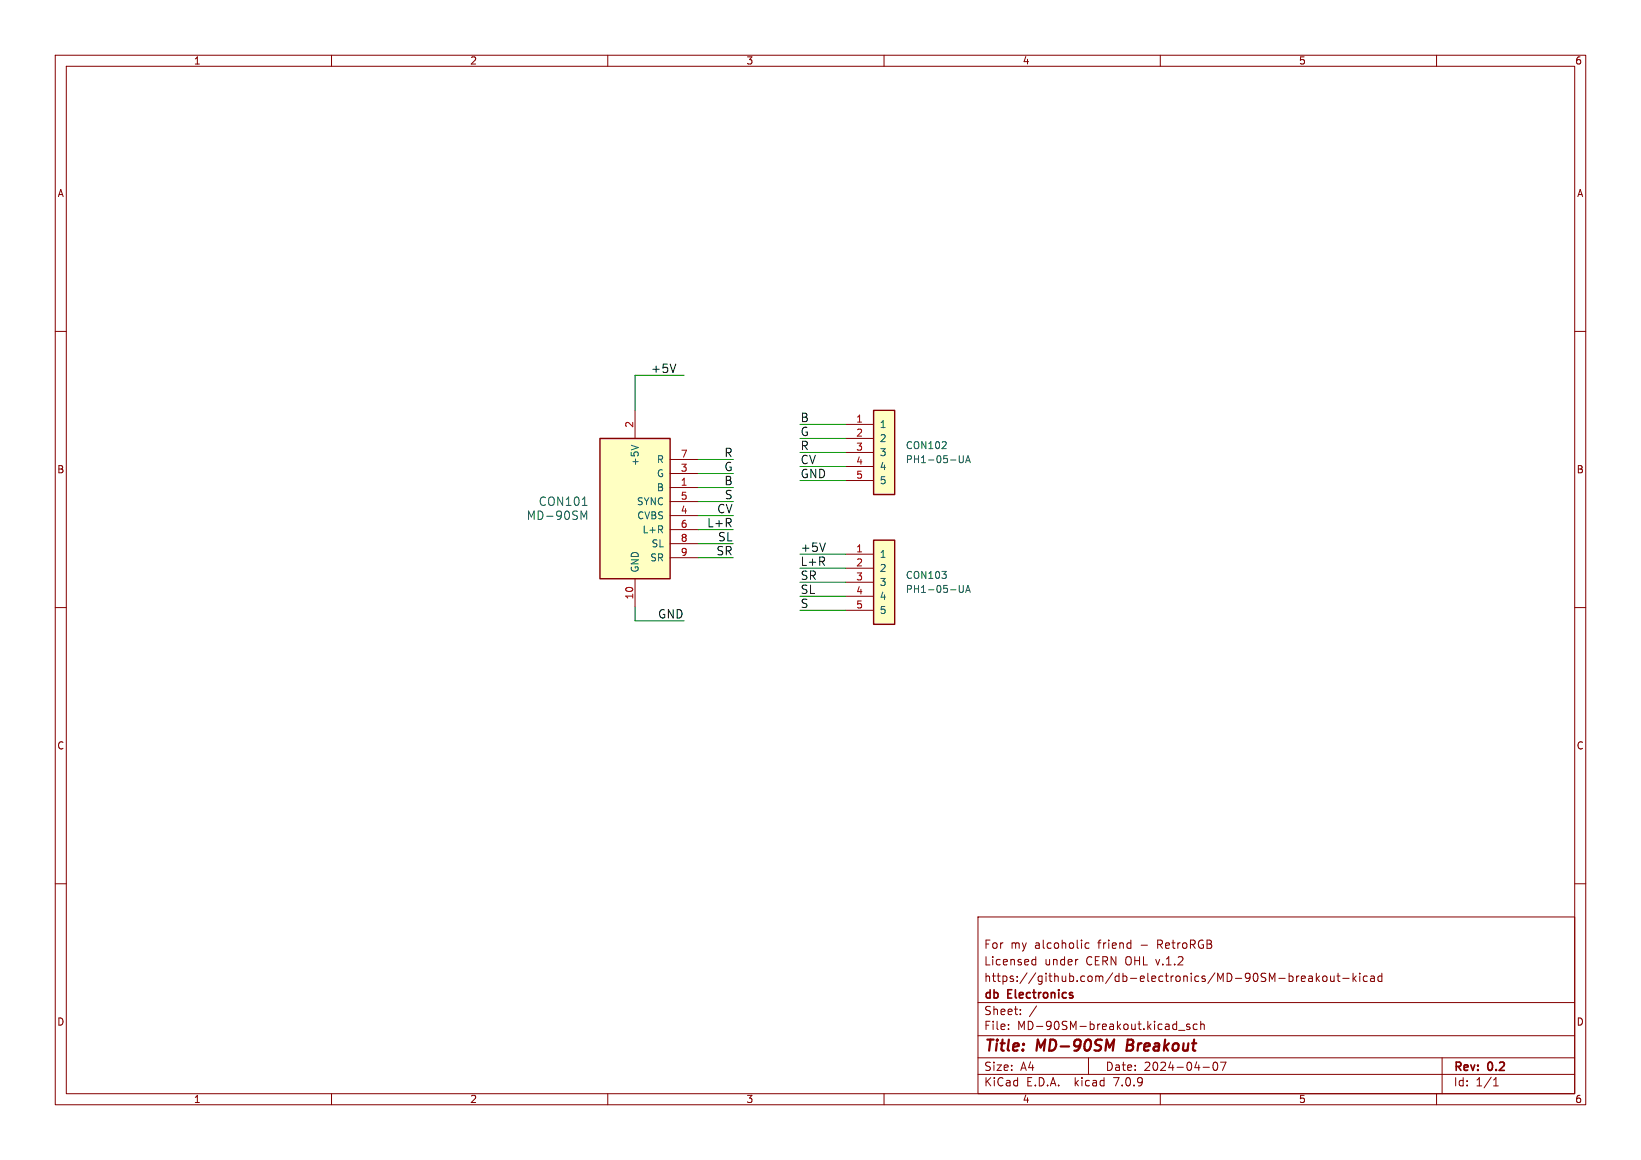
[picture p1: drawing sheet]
<svg xmlns="http://www.w3.org/2000/svg" width="297mm" height="210mm" viewBox="0 0 297 210" stroke-linecap="round" stroke-linejoin="round" font-family="sans-serif">
<g fill="none" stroke="#840000" stroke-width=".18">
<path d="M10 10h277v190h-277zM12 12h273v186h-273zM60 10v2M110 10v2M160 10v2M210 10v2M260 10v2M10 60h2M285 60h2M114.9 74.3v5.1M153 76.8h5.1M153 79.4h5.1"/>
<path d="M121.3 88.3h5.1M121.3 85.7h5.1M121.3 93.3h5.1M121.3 90.8h5.1M121.3 95.9h5.1M121.3 83.2h5.1M121.3 98.4h5.1M153 81.9h5.1M153 84.5h5.1M153 87h5.1M10 110h2M114.9 104.8v5.1"/>
<path d="M121.3 101h5.1M153 100.3h5.1M153 102.9h5.1M153 105.4h5.1M153 108h5.1M153 110.5h5.1M285 110h2M10 160h2M285 160h2M177 166h108v32h-108zM186.9 174.6h.6M186.9 173.8h.6"/>
<path d="M187.5 173.2v1.5M195 173.7h.1M197.1 170.8l-.4-.1-.3 .3v.4l.1 .2h.6M233.3 176.2v1.5M233.3 176.8l.4-.1 .3 .3v.4l-.1 .2h-.6M234.7 176.7v1M235.1 176.7l-.3 .1-.1 .2M235.5 177.2l.7-.1v-.3l-.5-.1-.2 .2 .1 .7h.6M236.9 176.8h.6v.9M237.5 177.1h-.5a.29 .29 0 0 0-.2 .3 .29 .29 0 0 0 .2 .3l.5-.1M238.2 176.2v1.5M238.4 177.1l.4 .6"/>
<path d="M238.8 176.7l-.6 .6M239.5 176.8l.2-.1 .4 .1 .1 .6-.2 .2-.3 .1-.2-.1zM240.8 176.7l.1 .9 .3 .1 .3-.1M241.5 176.7v1M242 176.7h.5M242.2 176.2v1.3l.3 .2M243 177.1h1.2M244.9 176.2v1.5M245 177.1l.5 .6M245.5 176.7l-.6 .6M246.1 176.2v.1M246.1 176.7v1"/>
<path d="M247.5 176.8l-.5-.1-.3 .3v.4l.2 .2h.6M248.1 176.8h.6v.9M248.7 177.1h-.5a.29 .29 0 0 0-.2 .3 .29 .29 0 0 0 .2 .3l.5-.1M250.1 176.8l-.4-.1-.3 .3v.4l.1 .2h.6M250.1 176.2v1.5M60 198v2M110 198v2M160 198v2M177 194.5h108M177 191.5h108M177 187.5h108M177 181.5h108"/>
<path d="M182.5 186.3v.1M182.5 185.5v.1M184.7 183.6v.1M184.7 182.8v.1M187.6 182.1l-1.3 2M197 191.5v3M210 198v2M212.5 185.4l.5 .1M213 184.9v1.5M213 186.3l-.5 .1M213.3 186.5h1.2M215.3 185.5l-.3-.1-.3 .2 .1 .2 .5 .2v.3h-.6"/>
<path d="M216.7 185.5l-.5-.1-.2 .3v.4l.1 .2h.6M217.3 185.5l.2-.1 .4 .1 .1 .9M217.3 184.9v1.5M217.7 193.2h1.2M219.7 192.4l.2-.1a.8 .8 0 0 1 .5 .7 .8 .8 0 0 1-.5 .8l-.2-.1-.2-.5zM220.9 192.3h1l-.7 1.5M260 198v2M261 191.5v6.5M270.3 196.6h.9M270.3 195.5l.4-.4v1.5"/>
</g>
<path d="M200.8 189.6l.8-1.4-.2 2M204.1 188.2l-.2 2h.7" fill="none" stroke="#840000" stroke-width=".4"/>
<g fill="#ffffc2" stroke="#ffffc2" stroke-width=".18">
<path d="M108.6 79.4h12.7v25.4h-12.7z"/>
<path d="M158.1 97.8h3.8v15.2h-3.8z"/>
<path d="M158.1 74.3h3.8v15.2h-3.8z"/>
</g>
<path d="M108.6 79.4h12.7v25.4h-12.7zM158.1 74.3h3.8v15.2h-3.8zM158.1 97.8h3.8v15.2h-3.8z" fill="none" stroke="#840000" stroke-width=".25"/>
<path d="M105.2 92.5l.5 1.1 .5-1.1v1.5M105.4 91.5h.9M114.2 80.6l1.3 .4M170.5 81.2h.8M171.2 80.1v.4M173.6 82.5v1l.3 .3 .3-.1 .1-.2v-1M174.8 83.8l.4-1.3 .4 1.3M174.9 83.4h.6M173.6 106v1l.3 .3 .3-.1 .1-.2v-1M174.8 107.3l.4-1.3 .4 1.3M174.9 106.9h.6" fill="none" stroke="#006464" stroke-width=".18"/>
<path d="M122.3 65.9l-.5 1.5M149.4 98.3l-.5 1.5" fill="none" stroke="#0f0f0f" stroke-width=".18"/>
<g fill="none" stroke="#009600" stroke-width=".18">
<path d="M123.8 67.9h-8.9v6.4M144.8 79.4h8.2M144.8 76.8h8.2M126.4 85.7h6.3M126.4 83.2h6.3M126.4 98.4h6.3M126.4 90.8h6.3M126.4 88.3h6.3M126.4 93.3h6.3M126.4 95.9h6.3M144.8 84.5h8.2M144.8 87h8.2"/>
<path d="M144.8 81.9h8.2M114.9 109.9v2.5h8.9M126.4 101h6.3M144.8 110.5h8.2M144.8 108h8.2M144.8 102.9h8.2M144.8 100.3h8.2M144.8 105.4h8.2"/>
</g>
<g font-size="2.8" fill="#840000">
<text x="178" y="190.9">Title:</text>
<text x="187.7" y="190.9">MD-90SM</text>
<text x="204.7" y="190.9">Breakout</text>
</g>
<g font-size="2.1" fill="#0f0f0f">
<text x="117.8" y="67.6">+5V</text>
<text x="144.8" y="76.5">B</text>
<text x="131" y="82.9">R</text>
<text x="144.8" y="81.6">R</text>
<text x="144.8" y="79.1">G</text>
<text x="131" y="88">B</text>
<text x="131" y="85.4">G</text>
<text x="144.8" y="84.1">CV</text>
<text x="144.8" y="86.7">GND</text>
<text x="127.9" y="95.6">L+R</text>
<text x="129.7" y="93">CV</text>
<text x="131.1" y="90.5">S</text>
<text x="129.6" y="100.7">SR</text>
<text x="129.9" y="98.1">SL</text>
<text x="144.8" y="100">+5V</text>
<text x="144.8" y="107.6">SL</text>
<text x="144.8" y="105.1">SR</text>
<text x="144.8" y="102.6">L+R</text>
<text x="119" y="112.1">GND</text>
<text x="144.8" y="110.2">S</text>
</g>
<g font-size="2.1" fill="#006464">
<text x="95.2" y="94.3">MD-90SM</text>
<text x="97.4" y="91.8">CON101</text>
</g>
<g font-size="2.1" fill="#840000">
<text x="178" y="172">For</text>
<text x="182.9" y="172">my</text>
<text x="187.3" y="172">alcoholic</text>
<text x="198.9" y="172">friend</text>
<text x="206.7" y="172">-</text>
<text x="209.9" y="172">RetroRGB</text>
<text x="178" y="178">https://github.com/db-electronics/MD-90SM-breakout-kicad</text>
<text x="178" y="175">Licensed</text>
<text x="189" y="175">under</text>
<text x="196.6" y="175">CERN OHL v.1.2</text>
<text x="178" y="184">Sheet:</text>
<text x="178" y="181.2">db</text>
<text x="182.5" y="181.2">Electronics</text>
<text x="178" y="186.7">File:</text>
<text x="184.1" y="186.7">MD-90SM-breakout.kicad_sch</text>
<text x="178" y="196.9">KiCad</text>
<text x="178" y="194.1">Size:</text>
<text x="184.7" y="194.1">A4</text>
<text x="185.7" y="196.9">E.D.A.</text>
<text x="194.6" y="196.9">kicad</text>
<text x="200" y="194.1">Date:</text>
<text x="201.8" y="196.9">7.0.9</text>
<text x="207" y="194.1">2024-04-07</text>
<text x="263" y="194.3">Rev:</text>
<text x="263" y="196.9">Id:</text>
<text x="267.1" y="196.9">1/1</text>
<text x="269.4" y="194.3">0.2</text>
</g>
<g font-size="1.8" fill="#840000">
<text x="35" y="11.9">1</text>
<text x="85" y="11.9">2</text>
<text x="135" y="11.9">3</text>
<text x="185" y="11.9">4</text>
<text x="235" y="11.9">5</text>
<text x="285" y="11.9">6</text>
<text x="10.3" y="35.9">A</text>
<text x="285.3" y="35.9">A</text>
<text x="10.3" y="85.9">B</text>
<text x="285.3" y="85.9">B</text>
<text x="10.3" y="135.9">C</text>
<text x="285.3" y="135.9">C</text>
<text x="10.3" y="185.9">D</text>
<text x="285.3" y="185.9">D</text>
<text x="35" y="199.9">1</text>
<text x="85" y="199.9">2</text>
<text x="135" y="199.9">3</text>
<text x="185" y="199.9">4</text>
<text x="235" y="199.9">5</text>
<text x="285" y="199.9">6</text>
</g>
<g font-size="1.8" fill="#a90000">
<text x="114.7" y="77.5" transform="rotate(-90 114.7 77.5)">2</text>
<text x="154.9" y="76.6">1</text>
<text x="123.1" y="82.9">7</text>
<text x="154.9" y="79.1">2</text>
<text x="154.9" y="81.7">3</text>
<text x="123.1" y="88">1</text>
<text x="123.1" y="85.5">3</text>
<text x="154.9" y="84.2">4</text>
<text x="154.9" y="86.7">5</text>
<text x="123.1" y="93.1">4</text>
<text x="123.1" y="90.6">5</text>
<text x="123.1" y="95.6">6</text>
<text x="123.1" y="98.2">8</text>
<text x="123.1" y="100.7">9</text>
<text x="154.9" y="100.1">1</text>
<text x="154.9" y="102.6">2</text>
<text x="154.9" y="105.2">3</text>
<text x="154.9" y="107.7">4</text>
<text x="114.7" y="108.6" transform="rotate(-90 114.7 108.6)">10</text>
<text x="154.9" y="110.2">5</text>
</g>
<g font-size="1.8" fill="#006464">
<text x="159.1" y="77.7">1</text>
<text x="159.1" y="80.2">2</text>
<text x="159.1" y="82.8">3</text>
<text x="163.8" y="81.5">CON102</text>
<text x="115.8" y="84.5" transform="rotate(-90 115.8 84.5)">+5V</text>
<text x="118.8" y="89.1">B</text>
<text x="118.8" y="86.6">G</text>
<text x="118.8" y="84">R</text>
<text x="159.1" y="85.3">4</text>
<text x="159.1" y="87.9">5</text>
<text x="163.8" y="84">PH1-05-UA</text>
<text x="115.2" y="91.7">SYNC</text>
<text x="115.2" y="94.2">CVBS</text>
<text x="116.2" y="96.7">L+R</text>
<text x="117.6" y="101.8">SR</text>
<text x="117.8" y="99.3">SL</text>
<text x="159.1" y="101.2">1</text>
<text x="115.8" y="103.8" transform="rotate(-90 115.8 103.8)">GND</text>
<text x="159.1" y="103.7">2</text>
<text x="159.1" y="106.3">3</text>
<text x="163.8" y="105">CON103</text>
<text x="163.8" y="107.5">PH1-05-UA</text>
<text x="159.1" y="108.8">4</text>
<text x="159.1" y="111.4">5</text>
</g>
</svg>
